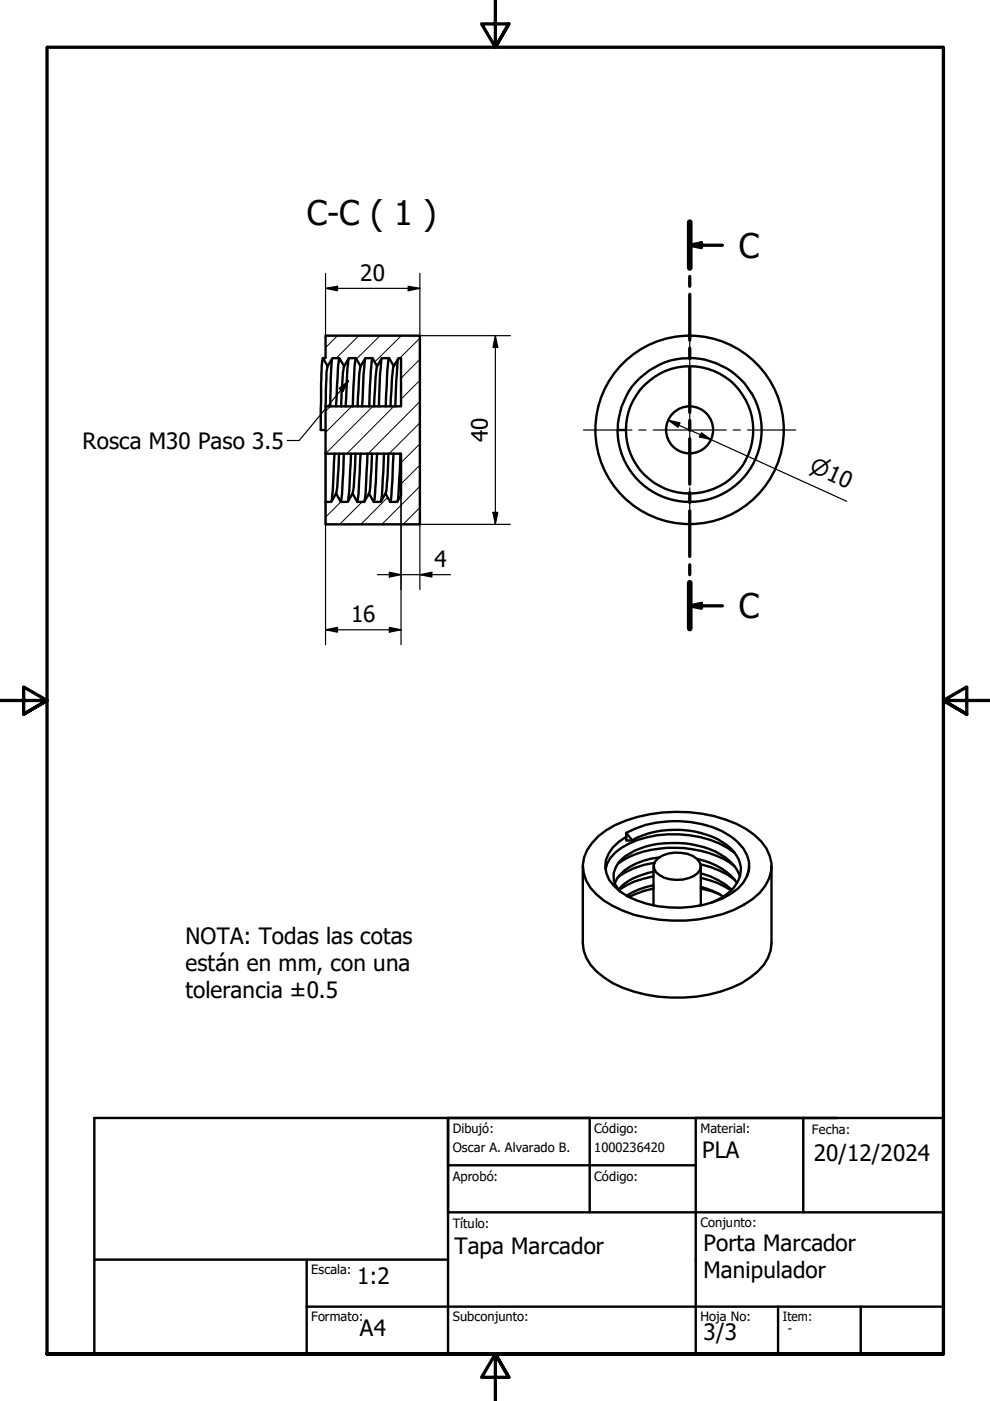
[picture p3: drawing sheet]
<svg xmlns="http://www.w3.org/2000/svg" width="210mm" height="297mm" viewBox="0 0 210 297" stroke-linecap="round" stroke-linejoin="round" font-family="sans-serif">
<!-- layer: Sombreado (ISO) -->
<g fill="none" stroke="#000" stroke-width=".21">
<path d="M71.6 71.2l-2.6 2.5M76.1 71.2l-4.8 4.7M80.6 71.2l-5 4.9M84.1 76.6l-.8 .8M85.1 71.2l-5.7 5.6M89 76.2l-4 4M89 71.7l-4.2 4.2M70 86.2l-1 1M74.5 86.2l-5.5 5.5M79.1 86.2l-10.1 10M83.5 86.2l-10 10M89 98.6l-4 4"/>
<path d="M89 94.1l-4 4M89 89.6l-6.5 6.6M89 85.1l-11 11.1M89 80.6l-4 4M72.3 106.4l-3.3 3.3M76.8 106.4l-4.8 4.8M78.3 104.8l-.4 .5M82.2 105.5l-5.7 5.7M89 107.6l-3.5 3.6M89 103.1l-8 8.1"/>
</g>
<!-- layer: Visible (ISO) -->
<g fill="none" stroke="#000" stroke-width=".51">
<path d="M68.5 75.9l-.3 1.8-.1 3.8-.1 9.7h1M69 71.2h20v40h-20v-4.8h1.2l1-1.8 1.1 1.8h1.4l1-1.8 1.1 1.8h1.4l1-1.8 1 1.8h1.5l1-1.8 1 1.8h1.5l.8-1.4v-8.8h-16v-10h16v-10.3h-.5l-1 1.7-1-1.7h-1.5l-1.1 1.7-.9-1.7h-1.5l-1 1.7-1.1-1.7h-1.4l-1 1.7-1.1-1.7h-1.4l-1 1.7-1-1.7h.5zM69.5 77.6a55.5 55.5 0 0 0-.5 8.6M70.4 76.1l-.3 4.7-.1 5.4M71.9 75.9l-.2 1.6-.5 8.7M73 77.6a51.6 51.6 0 0 0-.7 8.6M73.9 76.1l-.2 2-.4 8.1M75.4 75.9a72.8 72.8 0 0 0-.6 10.3M76.5 77.6a51.6 51.6 0 0 0-.7 8.6M77.4 76.1l-.3 3.2-.3 6.9M79 75.9a55.3 55.3 0 0 0-.7 10.3M79.9 77.6a51.6 51.6 0 0 0-.6 8.6"/>
<path d="M80.9 76.1l-.3 3.2-.3 6.9M82.5 75.9l-.4 2.8-.3 7.5M83.5 77.6l-.4 2.4-.3 6.2M84.4 76.1l-.4 4.7-.2 5.4M69 96.2v10.2M70.9 96.2l-.4 8-.2 2.1M71.9 96.2a49 49 0 0 1-.7 8.4M72.9 96.2a75.8 75.8 0 0 1-.6 10.2M74.4 96.2l-.4 8-.2 2.1M75.4 96.2a49 49 0 0 1-.7 8.4M76.5 96.2l-.5 8.6-.2 1.6M77.9 96.2l-.4 9-.2 1.1"/>
<path d="M78.9 96.2a49 49 0 0 1-.7 8.4M79.9 96.2l-.2 5.9-.3 3.6-.2 .7M81.4 96.2l-.4 8.1-.2 2M82.4 96.2a49 49 0 0 1-.7 8.4M83.4 96.2l-.2 5.9-.3 3.6-.2 .7M84.9 96.2l-.4 8.1-.2 2M130.9 91.1a15.3 15.3 0 0 0 20.3 14.5 15.3 15.3 0 0 0 7-23.9 15.3 15.3 0 0 0-24.9 1.2 15.2 15.2 0 0 0-2.3 8.3h1.7M126.8 177.3a24.6 24.6 0 0 1 13.7-5 30.4 30.4 0 0 1 17.7 3.5 10.5 10.5 0 0 1 5.4 7.3 8.7 8.7 0 0 1-4 7.5 26.6 26.6 0 0 1-17 4.6 26.4 26.4 0 0 1-14.6-4.3 9.3 9.3 0 0 1-4.4-7.5 8.8 8.8 0 0 1 3.2-6.1zM132.8 176.6a23.5 23.5 0 0 1 20.4-.3 10.5 10.5 0 0 1 5.4 5.7 5.9 5.9 0 0 1-.2 3.8M132.8 177.4v.8h1.2M132.8 177.4a8.5 8.5 0 0 0-4.3 5 5.9 5.9 0 0 0 1.7 5.4 13.9 13.9 0 0 0 7 3.8 23.6 23.6 0 0 0 17.8-2.1l1.5-1.1 1.1-1.3 .8-1.3M132.8 176.6l1.2 1.6"/>
<path d="M132.8 176.6v.8M134 178.2a20.1 20.1 0 0 1 19.2 .3 6.9 6.9 0 0 1 3.8 6.3 7.8 7.8 0 0 1-5 6.1l-1.2 .5M123.6 183.6v16.4a8.9 8.9 0 0 0 4.5 7.2 26.4 26.4 0 0 0 14.1 4.3 30.1 30.1 0 0 0 15-3 12.1 12.1 0 0 0 6.2-7l.2-1.5v-16.4M131 183.1a19.9 19.9 0 0 1 12.3-3.3 20.6 20.6 0 0 1 12.5 3.9M138.6 185.8a17.2 17.2 0 0 0-7.4 2.9M138.6 184.8a12.2 12.2 0 0 0-7.5 3.8M138.6 187.7a15.8 15.8 0 0 0-5.8 2.2M138.6 188.4l-1.9 .4-3.4 1.4M138.6 183.6v8.3M138.7 182.9a16.9 16.9 0 0 0-7.7 3.1M139.6 181.9a7.3 7.3 0 0 1 8.2 .2 1.9 1.9 0 0 1 .2 3 7.2 7.2 0 0 1-8.2 .4 2.07 2.07 0 0 1-.2-3.6zM139.8 181.8a12.6 12.6 0 0 0-9 4.5l-.4 .9"/>
<path d="M147.8 182.1a13.3 13.3 0 0 1 8.5 5.1M148.5 183.2a17.9 17.9 0 0 1 7.3 3.3M148.6 186.1a17.7 17.7 0 0 1 6.4 2.7M148.6 185.2a15.6 15.6 0 0 1 6.5 3.4M148.6 188a16.3 16.3 0 0 1 4.8 2.1M148.6 188.4l2.1 .5 1.9 .7M148.6 183.6v8.3M155.8 180.8a20.9 20.9 0 0 0-14.3-3.9 18.1 18.1 0 0 0-11.1 3.9l-1 1.1-.7 1.2-.3 1.2M156.9 185.8a10.3 10.3 0 0 0-6.3-5.7 22.3 22.3 0 0 0-16.1 .3 8.7 8.7 0 0 0-3.8 3.2 4.5 4.5 0 0 0 .7 5.4M158.8 183.6l-.1 1.1-.3 1.1"/>
<circle cx="146.2" cy="91.1" r="20"/>
<circle cx="146.2" cy="91.1" r="5"/>
<circle cx="146.2" cy="91.2" r="13.5"/>
</g>
<g fill="none" stroke="#000" stroke-width=".7">
<path d="M146.2 52l2.5-.5v1zM146.2 47.1v9.7M146.2 58.6v2.1M146.2 52h7M146.2 62.4v9.7M146.2 73.8v2.2M146.2 77.7v9.7M146.2 89.1v2.1M146.2 93v9.7M146.2 104.4v2.1M146.2 108.3v9.7M146.2 119.7v2.1"/>
<path d="M146.2 128.4l2.5-.5v1.1zM146.2 123.6v9.7M146.2 128.4h7"/>
</g>
<path d="M146.2 47.1v9.7M146.2 123.6v9.7" fill="none" stroke="#000" stroke-width="1.2"/>
<g fill="#000">
<path d="M146.2 52l2.5-.5v1z" fill-rule="evenodd"/>
<path d="M146.2 128.4l2.5-.5v1.1z" fill-rule="evenodd"/>
</g>
<!-- layer: Borde (ISO) -->
<path d="M105 0v10l-2.9-4.9h5.8l-2.9 4.9 2.9-4.9M0 148.5h10l-5-2.8v5.7l5-2.9-5 2.9M210 148.5h-10l5-2.8v5.7l-5-2.9 5 2.9M10 287.1v-277.1h190v277.1h-190h190M107.9 292l-2.9-4.9 2.9 4.9h-5.8l2.9-4.9v9.9" fill="none" stroke="#000" stroke-width=".7"/>
<path d="M20 237h180v50.1h-180zM125 237v20M147.5 237v50.1M170.3 237v20M95 247.1v-10.1v50.1M95 247.1v9.9h105M95 247.1h52.5M20 267.1h75M65 267.1v20M65 277h135M165 277v10.1h17.5v-10.1" fill="none" stroke="#000" stroke-width=".51"/>
<!-- layer: Cota (ISO) -->
<g fill="none" stroke="#000" stroke-width=".25">
<path d="M69 58v13.2M89 58v13.2h19.2M69 61.1l2.6-.4v.9zM69 61.1h20M86.6 60.7l2.4 .4-2.4 .5zM105 71.2l.5 2.4h-1zM105 71.2v40M69 96.2v40.5M85 96.2v40.5M141.7 89.1l2.4 .5-.3 1zM141.7 89.1l37.8 17.2M148.7 91.7l2 1.5-2.4-.6z"/>
<path d="M104.5 108.6h1l-.5 2.6zM108.2 111.2h-19.2v13.8M69 133.5l2.6-.5v1zM69 133.5h16M80 121.8h15.5M82.5 121.3l2.5 .5-2.5 .6zM82.5 133l2.5 .5-2.5 .5zM89 121.8l2.6-.5v1.1z"/>
</g>
<g fill="#000">
<path d="M69 61.1l2.6-.4v.9z" fill-rule="evenodd"/>
<path d="M86.6 60.7l2.4 .4-2.4 .5z" fill-rule="evenodd"/>
<path d="M105 71.2l.5 2.4h-1z" fill-rule="evenodd"/>
<path d="M141.7 89.1l2.4 .5-.3 1z" fill-rule="evenodd"/>
<path d="M148.7 91.7l2 1.5-2.4-.6z" fill-rule="evenodd"/>
<path d="M104.5 108.6h1l-.5 2.6z" fill-rule="evenodd"/>
<path d="M69 133.5l2.6-.5v1z" fill-rule="evenodd"/>
<path d="M82.5 121.3l2.5 .5-2.5 .6z" fill-rule="evenodd"/>
<path d="M82.5 133l2.5 .5-2.5 .5z" fill-rule="evenodd"/>
<path d="M89 121.8l2.6-.5v1.1z" fill-rule="evenodd"/>
</g>
<!-- layer: Marca de centro (ISO) -->
<path d="M146.2 68.7v10.2M123.7 91.2h10.3M135.4 91.2h1.6M138.5 91.2h15.5M146.2 80.4v1.5M146.2 83.4v15.5M155.4 91.2h1.6M158.5 91.2h10.2M146.2 100.4v1.5M146.2 103.4v10.3" fill="none" stroke="#000" stroke-width=".25"/>
<path d="M71.9 82.3l2-1.5-1.2 2.2zM73.9 80.8l-10.5 12.6h-2.5" fill="none" stroke="#000" stroke-width=".25"/>
<path d="M71.9 82.3l2-1.5-1.2 2.2z" fill-rule="evenodd" fill="#000"/>
<g font-size="7.2">
<text x="65" y="47.7">C-C ( 1 )</text>
<text x="156.7" y="54.7">C</text>
<text x="156.7" y="131.1">C</text>
</g>
<g font-size="4.8">
<text x="76.4" y="59.5">20</text>
<text x="17.5" y="95.1">Rosca M30 Paso 3.5</text>
<text x="103.4" y="93.8" transform="rotate(-90 103.4 93.8)">40</text>
<text x="92.1" y="120.3">4</text>
<text x="74.4" y="131.9">16</text>
<text x="39.3" y="200.1">NOTA: Todas las cotas</text>
<text x="39.3" y="205.9">están en mm, con una</text>
<text x="39.3" y="211.6">tolerancia ±0.5</text>
<text x="148.9" y="245.4">PLA</text>
<text x="172.5" y="246.2">20/12/2024</text>
<text x="96.3" y="265.9">Tapa Marcador</text>
<text x="149.2" y="265.2">Porta Marcador</text>
<text x="75.8" y="272.2">1:2</text>
<text x="149.2" y="271">Manipulador</text>
<text x="76.3" y="283.3">A4</text>
<text x="149.2" y="284">3/3</text>
</g>
<text font-size="4.6" x="171.4" y="99.9" transform="rotate(24 171.4 99.9)">⌀10</text>
<g font-size="2.7">
<text x="96" y="244.1">Oscar A. Alvarado B.</text>
<text x="96" y="240.3">Dibujó:</text>
<text x="126" y="244.1">1000236420</text>
<text x="126" y="240.3">Código:</text>
<text x="148.5" y="240.1">Material:</text>
<text x="172.1" y="240.4">Fecha:</text>
<text x="96" y="250.3">Aprobó:</text>
<text x="126" y="250.3">Código:</text>
<text x="96" y="260.3">Título:</text>
<text x="148.5" y="260.1">Conjunto:</text>
<text x="66" y="270.1">Escala:</text>
<text x="66" y="280">Formato:</text>
<text x="96" y="280.1">Subconjunto:</text>
<text x="148.5" y="280">Hoja No:</text>
<text x="166" y="280">Item:</text>
<text x="167.1" y="282.7">-</text>
</g>
</svg>
